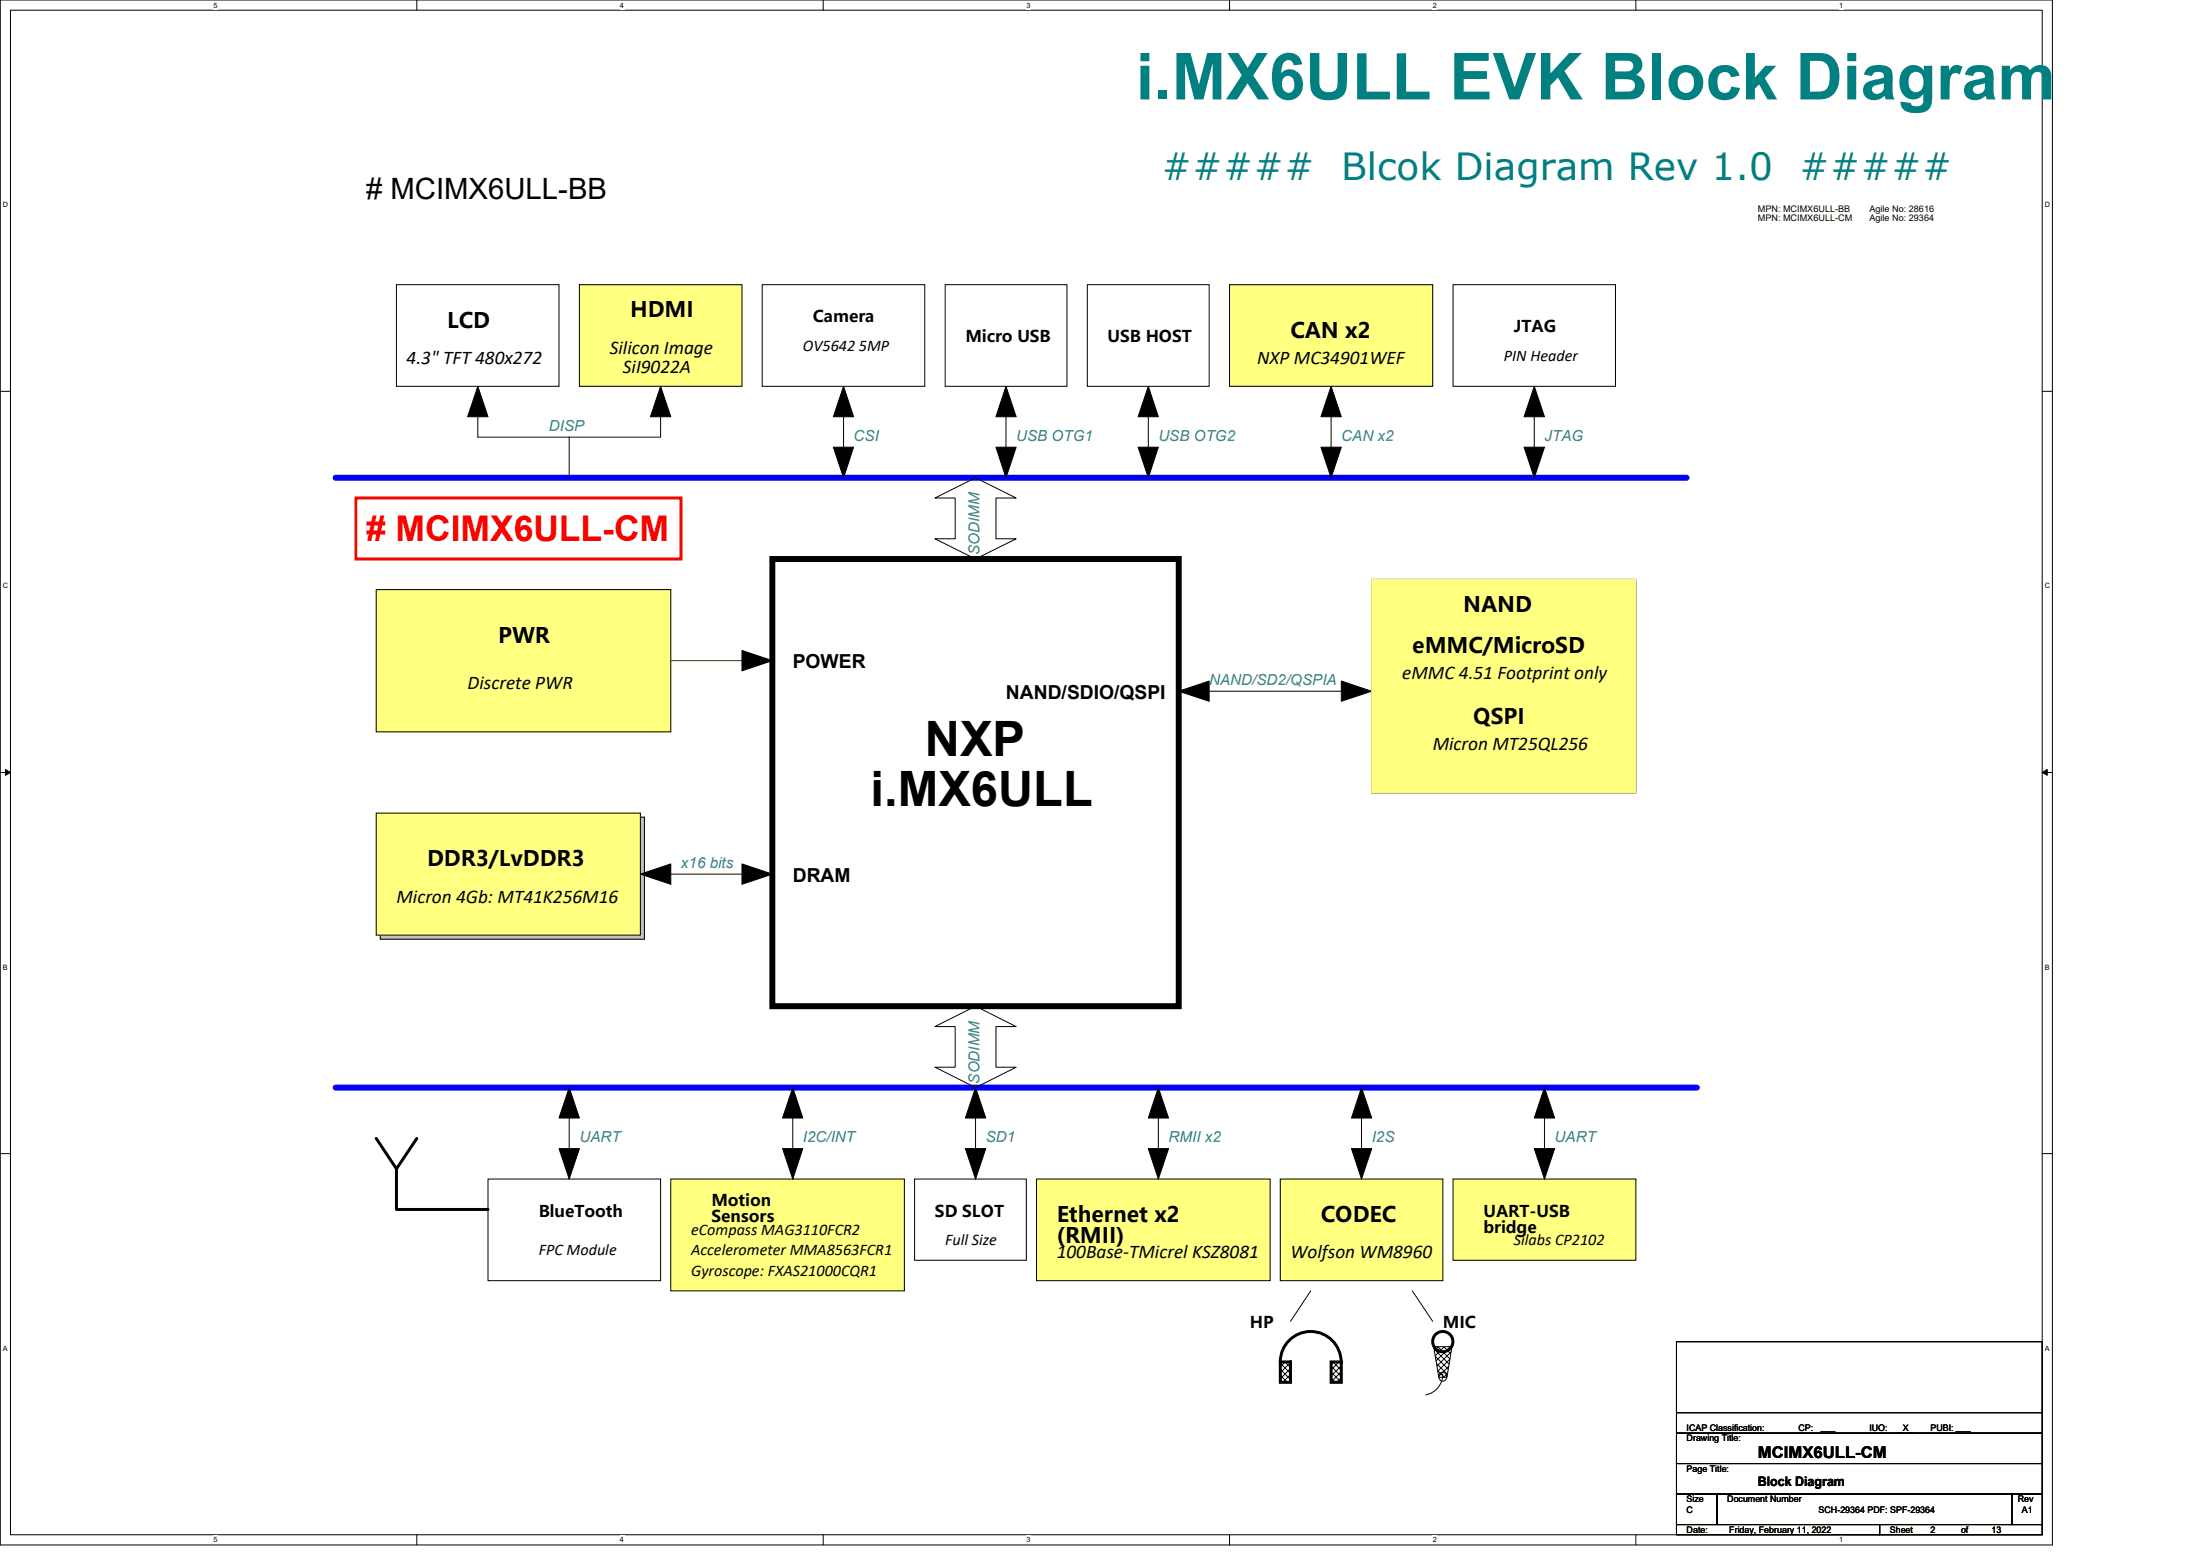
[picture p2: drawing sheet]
<svg xmlns="http://www.w3.org/2000/svg" width="297mm" height="210mm" viewBox="0 0 297 210" stroke-linecap="round" stroke-linejoin="round" font-family="sans-serif">
<path d="M0 0h277.1v208.5h-277.1zM1.4 1.4h274.3v205.7h-274.3z" fill="none" stroke="#000" stroke-width=".14"/>
<g fill="#fff">
<path d="M28.8 .1h.6v1.1h-.6z"/>
<path d="M28.8 207.3h.6v1.1h-.6z"/>
</g>
<path d="M56.3 0v1.4M56.3 207.1v1.4" fill="none" stroke="#000" stroke-width=".14"/>
<g fill="#fff">
<path d="M83.7 .1h.6v1.1h-.6z"/>
<path d="M83.7 207.3h.6v1.1h-.6z"/>
</g>
<path d="M111.1 0v1.4M111.1 207.1v1.4" fill="none" stroke="#000" stroke-width=".14"/>
<g fill="#fff">
<path d="M138.6 .1h.5v1.1h-.5z"/>
<path d="M138.6 207.3h.5v1.1h-.5z"/>
</g>
<path d="M166 0v1.4M166 207.1v1.4" fill="none" stroke="#000" stroke-width=".14"/>
<g fill="#fff">
<path d="M193.4 .1h.6v1.1h-.6z"/>
<path d="M193.4 207.3h.6v1.1h-.6z"/>
</g>
<path d="M220.9 0v1.4M220.9 207.1v1.4" fill="none" stroke="#000" stroke-width=".14"/>
<g fill="#fff">
<path d="M248.3 .1h.6v1.1h-.6z"/>
<path d="M248.3 207.3h.6v1.1h-.6z"/>
<path d="M.4 27.1h.7v1.1h-.7z"/>
<path d="M276.1 27.1h.7v1.1h-.7z"/>
<path d="M.4 78.5h.7v1.1h-.7z"/>
<path d="M276.1 78.5h.7v1.1h-.7z"/>
</g>
<path d="M0 52.8h1.4M275.7 52.8h1.4" fill="none" stroke="#000" stroke-width=".14"/>
<g fill="#fff">
<path d="M.4 130h.7v1.1h-.7z"/>
<path d="M276.1 130h.7v1.1h-.7z"/>
</g>
<path d="M0 104.2h1.4M275.7 104.2h1.4" fill="none" stroke="#000" stroke-width=".14"/>
<path d="M.7 103.8l.7 .4-.7 .4zM275.7 104.2l.7-.4v.8z" fill="#000" stroke="#000" stroke-width=".14"/>
<g fill="#fff">
<path d="M.4 181.4h.7v1.1h-.7z"/>
<path d="M276.1 181.4h.7v1.1h-.7z"/>
</g>
<g fill="none" stroke="#000" stroke-width=".14">
<path d="M53.5 38.4h22v13.7h-22zM78.2 38.4h22v13.7h-22zM102.9 38.4h22v13.7h-22zM127.6 38.4h16.5v13.7h-16.5zM146.8 38.4h16.5v13.7h-16.5zM166 38.4h27.4v13.7h-27.4zM196.2 38.4h21.9v13.7h-21.9zM64.5 52.1v6.9h24.7v-6.9M76.9 59v5.5M113.9 52.1v12.4M135.8 52.1v12.4M155 52.1v12.4"/>
<path d="M179.7 52.1v12.4M207.2 52.1v12.4M50.8 79.6h39.8v19.2h-39.8zM126.2 67.2l5.5-2.7 5.5 2.7h-2.7v5.5h2.7l-5.5 2.7-5.5-2.7h2.8v-5.5zM185.2 78.2h35.7v28.8h-35.7zM159.1 93.3h26.1M188 85h30.1v8.3h-30.1zM188 94.6h30.1v8.3h-30.1zM50.8 109.7h35.7v16.5h-35.7zM51.3 110.3h35.7v16.4h-35.7zM86.5 118h17.8M126.2 138.5l5.5-2.7 5.5 2.7h-2.7v5.5h2.7l-5.5 2.8-5.5-2.8h2.8v-5.5z"/>
<path d="M0 155.7h1.4M65.9 159.1h23.3v13.7h-23.3zM76.9 146.8v12.3M90.6 159.1h31.5v15.1h-31.5zM107 146.8v12.3M123.5 159.1h15.1v11h-15.1zM131.7 146.8v12.3M140 159.1h31.5v13.7h-31.5zM156.4 146.8v12.3M172.9 159.1h21.9v13.7h-21.9zM183.8 146.8v12.3M196.2 159.1h24.7v11h-24.7z"/>
<path d="M208.5 146.8v12.3M275.7 155.7h1.4M177 174.2l-2.8 4.1M190.7 174.2l2.7 4.1M194.5 185.2a.58 .58 0 0 1 .8 .6 .58 .58 0 0 1-.8 .5 .67 .67 0 0 1 0-1.1zM194.8 185.4a2.73 2.73 0 0 1-2.3 2.8M226.4 193.4h49.3v4.1h-49.3zM226.4 197.5h49.3v4.1h-49.3zM226.4 181.1h49.3v12.3h-49.3zM226.4 190.6h49.3M226.4 205.7h27.4v1.4h-27.4zM226.4 201.6h5.4v4.1h-5.4z"/>
<path d="M231.8 201.6h39.8v4.1h-39.8zM253.8 205.7h21.9v1.4h-21.9zM271.6 201.6h4.1v4.1h-4.1z"/>
</g>
<path d="M90.6 89.2h12.3" fill="none" stroke="#800000" stroke-width=".14"/>
<g fill="#000" stroke="#000" stroke-width=".14">
<path d="M64.5 52.1l1.4 4.1h-2.8z" fill-rule="evenodd"/>
<path d="M89.2 52.1l1.4 4.1h-2.8z" fill-rule="evenodd"/>
<path d="M113.9 52.1l1.3 4.1h-2.7z" fill-rule="evenodd"/>
<path d="M135.8 52.1l1.4 4.1h-2.7z" fill-rule="evenodd"/>
<path d="M155 52.1l1.4 4.1h-2.7z" fill-rule="evenodd"/>
<path d="M179.7 52.1l1.4 4.1h-2.8z" fill-rule="evenodd"/>
<path d="M207.2 52.1l1.3 4.1h-2.7z" fill-rule="evenodd"/>
<path d="M112.5 60.3h2.7l-1.3 4.2z" fill-rule="evenodd"/>
<path d="M134.5 60.3h2.7l-1.4 4.2z" fill-rule="evenodd"/>
<path d="M153.7 60.3h2.7l-1.4 4.2z" fill-rule="evenodd"/>
<path d="M178.3 60.3h2.8l-1.4 4.2z" fill-rule="evenodd"/>
<path d="M205.8 60.3h2.7l-1.3 4.2z" fill-rule="evenodd"/>
<path d="M100.2 87.8l4.1 1.4-4.1 1.3z" fill-rule="evenodd"/>
<path d="M159.1 93.3l4.2-1.4v2.7z" fill-rule="evenodd"/>
<path d="M181.1 91.9l4.1 1.4-4.1 1.3z" fill-rule="evenodd"/>
<path d="M86.5 118l4.1-1.4v2.7z" fill-rule="evenodd"/>
<path d="M100.2 116.6l4.1 1.4-4.1 1.3z" fill-rule="evenodd"/>
<path d="M76.9 146.8l1.3 4.1h-2.7z" fill-rule="evenodd"/>
<path d="M75.5 155h2.7l-1.3 4.1z" fill-rule="evenodd"/>
<path d="M107 146.8l1.4 4.1h-2.7z" fill-rule="evenodd"/>
<path d="M105.7 155h2.7l-1.4 4.1z" fill-rule="evenodd"/>
<path d="M131.7 146.8l1.4 4.1h-2.8z" fill-rule="evenodd"/>
<path d="M130.3 155h2.8l-1.4 4.1z" fill-rule="evenodd"/>
<path d="M156.4 146.8l1.4 4.1h-2.8z" fill-rule="evenodd"/>
<path d="M155 155h2.8l-1.4 4.1z" fill-rule="evenodd"/>
<path d="M183.8 146.8l1.4 4.1h-2.7z" fill-rule="evenodd"/>
<path d="M182.5 155h2.7l-1.4 4.1z" fill-rule="evenodd"/>
<path d="M208.5 146.8l1.4 4.1h-2.7z" fill-rule="evenodd"/>
<path d="M207.2 155h2.7l-1.4 4.1z" fill-rule="evenodd"/>
<path d="M193.6 181.7h2.4l-.6 4.2h-1.1z" fill-rule="evenodd"/>
</g>
<g fill="#ffff80" stroke="#ffff80" stroke-width=".14">
<path d="M50.8 79.6v19.2h39.8v-19.2z" fill-rule="evenodd"/>
<path d="M90.6 159.1v15.1h31.5v-15.1z" fill-rule="evenodd"/>
<path d="M166 38.4v13.7h27.4v-13.7z" fill-rule="evenodd"/>
<path d="M140 159.1v13.7h31.5v-13.7z" fill-rule="evenodd"/>
<path d="M172.9 159.1v13.7h21.9v-13.7z" fill-rule="evenodd"/>
<path d="M196.2 159.1v11h24.7v-11z" fill-rule="evenodd"/>
<path d="M78.2 38.4v13.7h22v-13.7z" fill-rule="evenodd"/>
<path d="M50.8 109.7v16.5h35.7v-16.5z" fill-rule="evenodd"/>
<path d="M185.2 78.2v28.8h35.7v-28.8z" fill-rule="evenodd"/>
</g>
<path d="M104.3 75.4h54.8v60.4h-54.8z" fill="none" stroke="#ff8000" stroke-width=".14"/>
<path d="M104.3 75.4h54.8v60.4h-54.8z" fill="none" stroke="#000" stroke-width=".8"/>
<g fill="#c0c0c0" stroke="#c0c0c0" stroke-width=".14">
<path d="M188 85v8.3h30.1v-8.3z" fill-rule="evenodd"/>
<path d="M51.3 110.3v16.4h35.7v-16.4z" fill-rule="evenodd"/>
<path d="M188 94.6v8.3h30.1v-8.3z" fill-rule="evenodd"/>
</g>
<g fill="none" stroke="#000" stroke-width=".4">
<path d="M50.8 153.6l2.7 4.1v5.5h12.4M56.3 153.6l-2.8 4.1M172.9 183.8a4.1 4.1 0 0 1 4.1-4.1 4.1 4.1 0 0 1 4.1 4.1"/>
<circle cx="194.8" cy="181" r="1.37"/>
</g>
<g fill="#000" stroke="#000" stroke-width=".4">
<path d="M172.9 183.8v2.7h1.3v-2.7z" fill-rule="evenodd"/>
<path d="M179.7 183.8v2.7h1.4v-2.7z" fill-rule="evenodd"/>
</g>
<path d="M45.3 64.5h182.4M45.3 146.8h183.8" fill="none" stroke="#00f" stroke-width=".8"/>
<path d="M48 67.2h43.9v8.2h-43.9z" fill="none" stroke="#f00" stroke-width=".4"/>
<text font-size="8.8" fill="#008080" x="153.4" y="13.4">i.MX6ULL EVK Block Diagram</text>
<g font-size="6.6">
<text x="124.9" y="102">NXP</text>
<text x="117.6" y="108.8">i.MX6ULL</text>
</g>
<g font-size="5.1" fill="#008080">
<text x="156.8" y="24.3">#####</text>
<text x="181.1" y="24.3">Blcok Diagram Rev 1.0</text>
<text x="242.9" y="24.3">#####</text>
</g>
<text font-size="4.8" fill="#f00" x="49.4" y="73"># MCIMX6ULL-CM</text>
<text font-size="4" x="49.4" y="26.9"># MCIMX6ULL-BB</text>
<g font-size="2.9">
<text x="60.4" y="44.2">LCD</text>
<text x="85.1" y="42.8">HDMI</text>
<text x="174.2" y="45.6">CAN x2</text>
<text x="197.5" y="82.6">NAND</text>
<text x="67.2" y="86.7">PWR</text>
<text x="190.7" y="88.1">eMMC/MicroSD</text>
<text x="198.9" y="97.7">QSPI</text>
<text x="57.7" y="116.9">DDR3/LvDDR3</text>
<text x="142.7" y="164.9">Ethernet x2</text>
<text x="142.7" y="167.8">(RMII)</text>
<text x="178.3" y="164.9">CODEC</text>
</g>
<g font-size="2.6">
<text x="82.3" y="47.8">Silicon Image</text>
<text x="54.9" y="49.1">4.3&quot; TFT 480x272</text>
<text x="84.1" y="50.4">SiI9022A</text>
<text x="169.7" y="49.1">NXP MC34901WEF</text>
<text x="63.1" y="93">Discrete PWR</text>
<text x="107" y="90.2">POWER</text>
<text x="135.8" y="94.3">NAND/SDIO/QSPI</text>
<text x="189.3" y="91.6">eMMC 4.51 Footprint only</text>
<text x="193.4" y="101.2">Micron MT25QL256</text>
<text x="107" y="119">DRAM</text>
<text x="53.5" y="121.8">Micron 4Gb: MT41K256M16</text>
<text x="142.7" y="169.8">100Base‐TMicrel KSZ8081</text>
<text x="174.2" y="169.8">Wolfson WM8960</text>
</g>
<g font-size="2.2">
<text x="108.4" y="47.3">OV5642 5MP</text>
<text x="109.8" y="43.5">Camera</text>
<text x="130.3" y="46.2">Micro USB</text>
<text x="149.5" y="46.2">USB HOST</text>
<text x="204.4" y="44.8">JTAG</text>
<text x="203" y="48.7">PIN Header</text>
<text x="72.7" y="164.2">BlueTooth</text>
<text x="93.3" y="166.7">eCompass MAG3110FCR2</text>
<text x="96.1" y="162.8">Motion</text>
<text x="96.1" y="165">Sensors</text>
<text x="126.2" y="164.2">SD SLOT</text>
<text x="200.3" y="164.2">UART-USB</text>
<text x="200.3" y="166.3">bridge</text>
<text x="72.7" y="169.4">FPC Module</text>
<text x="93.3" y="172.1">Gyroscope: FXAS21000CQR1</text>
<text x="93.3" y="169.4">Accelerometer MMA8563FCR1</text>
<text x="127.6" y="168">Full Size</text>
<text x="204.4" y="168">Silabs CP2102</text>
<text x="168.8" y="179.2">HP</text>
<text x="194.8" y="179.2">MIC</text>
<text x="237.3" y="196.8">MCIMX6ULL-CM</text>
</g>
<g font-size="2.1" fill="#408080">
<text x="74.1" y="58.1">DISP</text>
<text x="115.2" y="59.5">CSI</text>
<text x="137.2" y="59.5">USB OTG1</text>
<text x="156.4" y="59.5">USB OTG2</text>
<text x="181.1" y="59.5">CAN x2</text>
<text x="208.5" y="59.5">JTAG</text>
<text x="132.2" y="74.9" transform="rotate(-90 132.2 74.9)">SODIMM</text>
<text x="163.3" y="92.4">NAND/SD2/QSPIA</text>
<text x="91.9" y="117.1">x16 bits</text>
<text x="132.2" y="146.2" transform="rotate(-90 132.2 146.2)">SODIMM</text>
<text x="78.2" y="154.1">UART</text>
<text x="108.4" y="154.1">I2C/INT</text>
<text x="133.1" y="154.1">SD1</text>
<text x="157.8" y="154.1">RMII x2</text>
<text x="185.2" y="154.1">I2S</text>
<text x="209.9" y="154.1">UART</text>
</g>
<text font-size="1.8" x="237.3" y="200.5">Block Diagram</text>
<g font-size="1.2">
<text x="237.3" y="28.6">MPN: MCIMX6ULL-BB</text>
<text x="237.3" y="29.8">MPN: MCIMX6ULL-CM</text>
<text x="252.4" y="28.6">Agile No: 28616</text>
<text x="252.4" y="29.8">Agile No: 29364</text>
<text x="227.7" y="194.5">Drawing Title:</text>
<text x="227.7" y="193.1">ICAP Classification:</text>
<text x="242.8" y="193.1">CP:</text>
<text x="245.8" y="193">___</text>
<text x="252.4" y="193.1">IUO:</text>
<text x="256.3" y="193.1">_X_</text>
<text x="260.6" y="193.1">PUBI: ___</text>
<text x="227.7" y="202.8">Size</text>
<text x="227.7" y="198.6">Page Title:</text>
<text x="233.2" y="202.8">Document Number</text>
<text x="272.4" y="202.8">Rev</text>
<text x="227.7" y="206.9">Date:</text>
<text x="227.7" y="204.1">C</text>
<text x="233.5" y="206.9">Friday, February 11, 2022</text>
<text x="245.6" y="204.1">SCH-29364 PDF: SPF-29364</text>
<text x="255.2" y="206.9">Sheet</text>
<text x="260.6" y="206.9">2</text>
<text x="264.8" y="206.9">of</text>
<text x="268.9" y="206.9">13</text>
<text x="273" y="204.1">A1</text>
</g>
<g font-size="1">
<text x="28.8" y="1">5</text>
<text x="83.7" y="1">4</text>
<text x="138.6" y="1">3</text>
<text x="193.4" y="1">2</text>
<text x="248.3" y="1">1</text>
<text x=".4" y="28">D</text>
<text x="276.1" y="28">D</text>
<text x=".4" y="79.4">C</text>
<text x="276.1" y="79.4">C</text>
<text x=".4" y="130.9">B</text>
<text x="276.1" y="130.9">B</text>
<text x=".4" y="182.3">A</text>
<text x="276.1" y="182.3">A</text>
<text x="28.8" y="208.2">5</text>
<text x="83.7" y="208.2">4</text>
<text x="138.6" y="208.2">3</text>
<text x="193.4" y="208.2">2</text>
<text x="248.3" y="208.2">1</text>
</g>
</svg>
